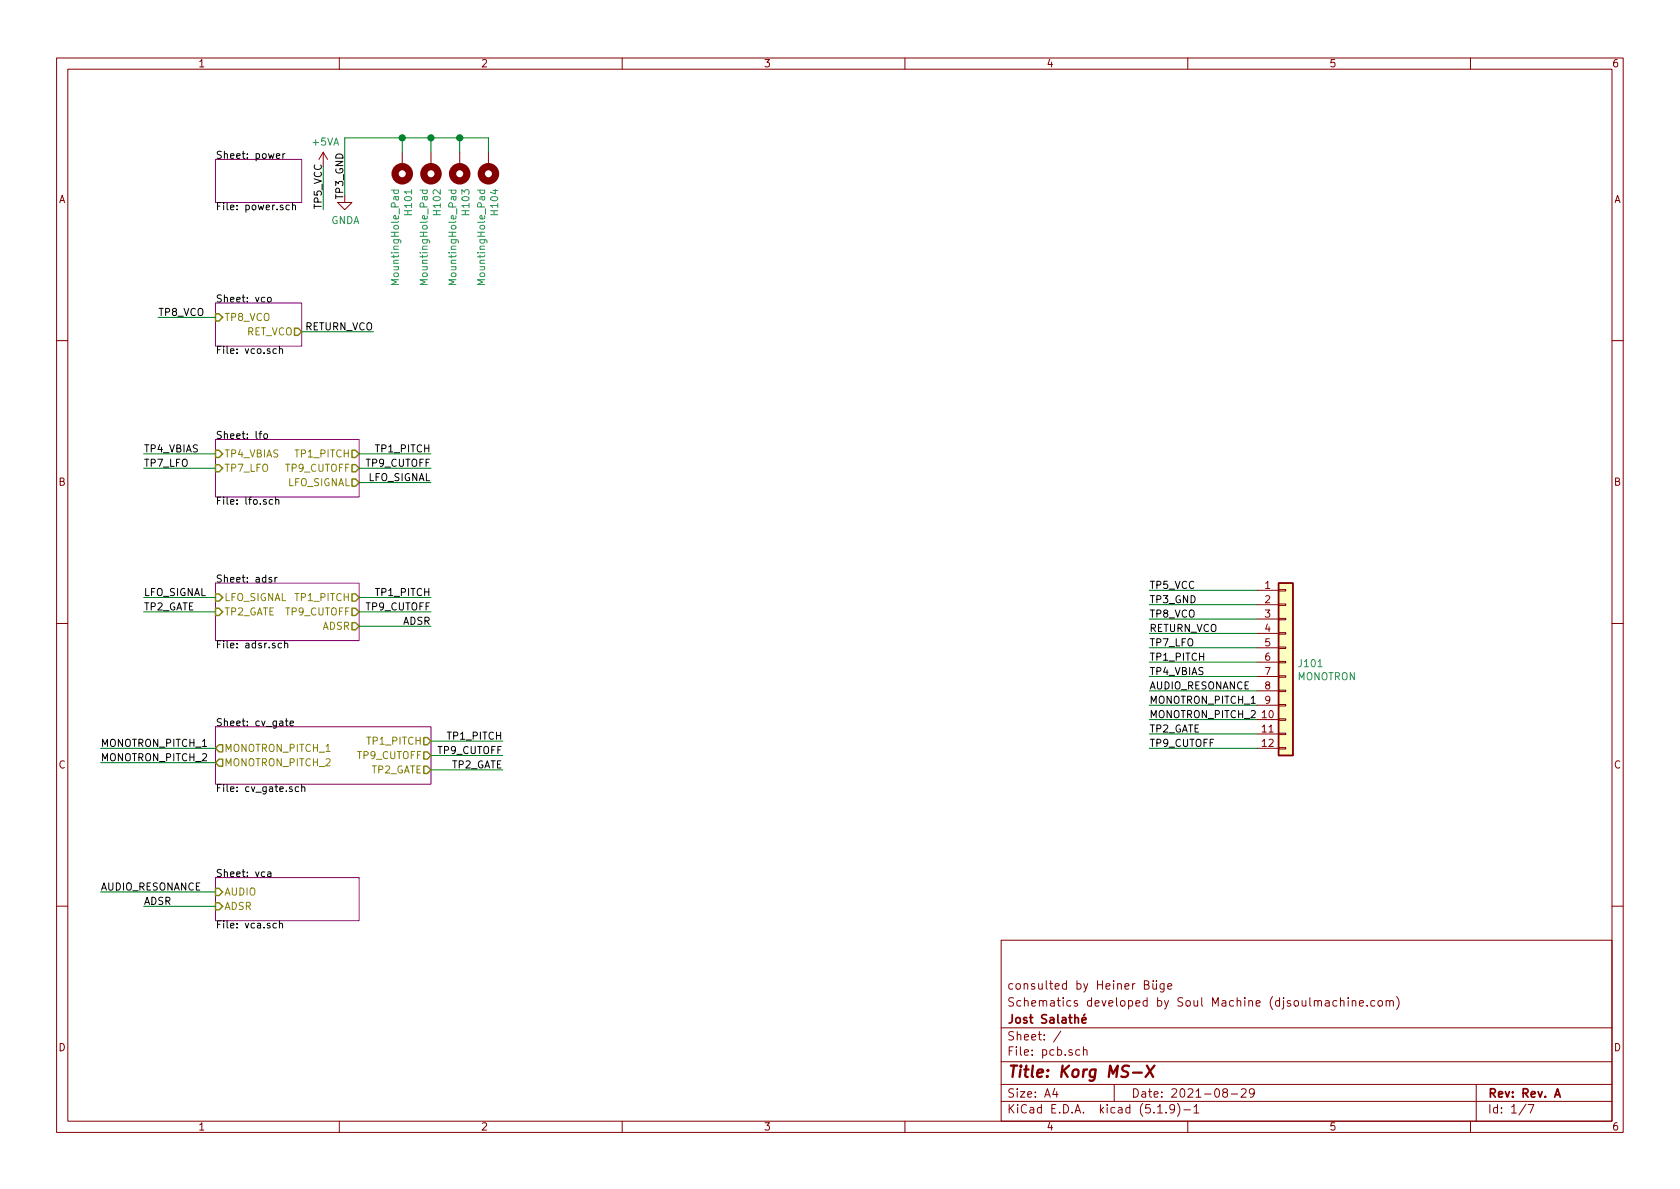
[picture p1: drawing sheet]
EESchema Schematic File Version 4
EELAYER 30 0
EELAYER END
$Descr A4 11693 8268
encoding utf-8
Sheet 1 7
Title "Korg MS-X"
Date "2021-08-29"
Rev "Rev. A"
Comp "Jost Salathé"
Comment1 "Schematics developed by Soul Machine (djsoulmachine.com)"
Comment2 "consulted by Heiner Büge"
Comment3 ""
Comment4 ""
$EndDescr
$Sheet
S 1500 1100 600  300 
U 60FA358D
F0 "power" 50
F1 "power.sch" 50
$EndSheet
$Sheet
S 1500 2100 600  300 
U 60F8D8A8
F0 "vco" 50
F1 "vco.sch" 50
F2 "TP8_VCO" I L 1500 2200 50 
F3 "RET_VCO" O R 2100 2300 50 
$EndSheet
Text Label 8000 4100 0    50   ~ 0
TP5_VCC
Text Label 8000 4200 0    50   ~ 0
TP3_GND
Text Label 8000 4300 0    50   ~ 0
TP8_VCO
Text Label 8000 4500 0    50   ~ 0
TP7_LFO
Text Label 8000 4400 0    50   ~ 0
RETURN_VCO
Text Label 8000 4600 0    50   ~ 0
TP1_PITCH
Text Label 8000 5100 0    50   ~ 0
TP2_GATE
Text Label 8000 4900 0    50   ~ 0
MONOTRON_PITCH_1
Text Label 8000 5200 0    50   ~ 0
TP9_CUTOFF
Text Label 8000 4700 0    50   ~ 0
TP4_VBIAS
Text Label 8000 5000 0    50   ~ 0
MONOTRON_PITCH_2
Text Label 1100 2200 0    50   ~ 0
TP8_VCO
Text Label 2600 2300 2    50   ~ 0
RETURN_VCO
Wire Wire Line
	2600 2300 2100 2300
Wire Wire Line
	1500 2200 1100 2200
$Comp
L power:+5VA #PWR0101
U 1 1
P 2250 1150
F 0 "#PWR0101" H 2250 1000 50  0001 C CNN
F 1 "+5VA" H 2265 1323 50  0000 C CNN
F 2 "" H 2250 1150 50  0001 C CNN
F 3 "" H 2250 1150 50  0001 C CNN
	1    2250 1150
	1    0    0    -1  
$EndComp
$Comp
L power:GNDA #PWR0102
U 1 1
P 2400 1350
F 0 "#PWR0102" H 2400 1100 50  0001 C CNN
F 1 "GNDA" H 2405 1177 50  0000 C CNN
F 2 "" H 2400 1350 50  0001 C CNN
F 3 "" H 2400 1350 50  0001 C CNN
	1    2400 1350
	1    0    0    -1  
$EndComp
Text Label 2400 1050 3    50   ~ 0
TP3_GND
Text Label 2250 1450 1    50   ~ 0
TP5_VCC
Wire Wire Line
	2250 1450 2250 1150
Wire Wire Line
	8750 4600 8000 4600
Wire Wire Line
	8000 4200 8750 4200
Wire Wire Line
	8750 4700 8000 4700
Wire Wire Line
	8000 4100 8750 4100
Wire Wire Line
	8750 4500 8000 4500
Wire Wire Line
	8000 4300 8750 4300
Wire Wire Line
	8750 5200 8000 5200
Wire Wire Line
	8000 4400 8750 4400
Wire Wire Line
	8750 4900 8000 4900
Wire Wire Line
	8000 5000 8750 5000
$Sheet
S 1500 3050 1000 400 
U 610426AE
F0 "lfo" 50
F1 "lfo.sch" 50
F2 "TP7_LFO" I L 1500 3250 50 
F3 "TP4_VBIAS" I L 1500 3150 50 
F4 "TP1_PITCH" O R 2500 3150 50 
F5 "TP9_CUTOFF" O R 2500 3250 50 
F6 "LFO_SIGNAL" O R 2500 3350 50 
$EndSheet
Text Label 3000 3150 2    50   ~ 0
TP1_PITCH
Text Label 1000 3150 0    50   ~ 0
TP4_VBIAS
Text Label 1000 3250 0    50   ~ 0
TP7_LFO
Text Label 3000 3250 2    50   ~ 0
TP9_CUTOFF
Wire Wire Line
	1000 3150 1500 3150
Wire Wire Line
	1500 3250 1000 3250
Wire Wire Line
	2500 3250 3000 3250
Wire Wire Line
	3000 3150 2500 3150
Wire Wire Line
	8750 5100 8000 5100
$Sheet
S 1500 4050 1000 400 
U 61042119
F0 "adsr" 50
F1 "adsr.sch" 50
F2 "TP2_GATE" I L 1500 4250 50 
F3 "TP9_CUTOFF" O R 2500 4250 50 
F4 "TP1_PITCH" O R 2500 4150 50 
F5 "ADSR" O R 2500 4350 50 
F6 "LFO_SIGNAL" I L 1500 4150 50 
$EndSheet
Wire Wire Line
	1000 4250 1500 4250
Text Label 3000 4150 2    50   ~ 0
TP1_PITCH
Text Label 3000 4250 2    50   ~ 0
TP9_CUTOFF
Wire Wire Line
	2500 4250 3000 4250
Wire Wire Line
	3000 4150 2500 4150
Text Label 1000 4250 0    50   ~ 0
TP2_GATE
$Sheet
S 1500 5050 1500 400 
U 610672B4
F0 "cv_gate" 50
F1 "cv_gate.sch" 50
F2 "TP1_PITCH" O R 3000 5150 50 
F3 "TP9_CUTOFF" O R 3000 5250 50 
F4 "TP2_GATE" O R 3000 5350 50 
F5 "MONOTRON_PITCH_2" O L 1500 5300 50 
F6 "MONOTRON_PITCH_1" O L 1500 5200 50 
$EndSheet
Text Label 700  5200 0    50   ~ 0
MONOTRON_PITCH_1
Text Label 700  5300 0    50   ~ 0
MONOTRON_PITCH_2
Text Label 3500 5150 2    50   ~ 0
TP1_PITCH
Text Label 3500 5250 2    50   ~ 0
TP9_CUTOFF
Wire Wire Line
	3000 5250 3500 5250
Wire Wire Line
	3500 5150 3000 5150
Wire Wire Line
	3500 5350 3000 5350
Text Label 3500 5350 2    50   ~ 0
TP2_GATE
Wire Wire Line
	1500 5200 700  5200
Wire Wire Line
	700  5300 1500 5300
$Sheet
S 1500 6100 1000 300 
U 61306D81
F0 "vca" 50
F1 "vca.sch" 50
F2 "AUDIO" I L 1500 6200 50 
F3 "ADSR" I L 1500 6300 50 
$EndSheet
Text Label 3000 4350 2    50   ~ 0
ADSR
Wire Wire Line
	3000 4350 2500 4350
Text Label 1000 6300 0    50   ~ 0
ADSR
Wire Wire Line
	1000 6300 1500 6300
$Comp
L Connector_Generic:Conn_01x12 J101
U 1 1
P 8950 4600
F 0 "J101" H 9030 4592 50  0000 L CNN
F 1 "MONOTRON" H 9030 4501 50  0000 L CNN
F 2 "Connector_PinHeader_2.54mm:PinHeader_1x12_P2.54mm_Vertical" H 8950 4600 50  0001 C CNN
F 3 "~" H 8950 4600 50  0001 C CNN
	1    8950 4600
	1    0    0    -1  
$EndComp
Text Label 8000 4800 0    50   ~ 0
AUDIO_RESONANCE
Wire Wire Line
	8000 4800 8750 4800
Text Label 700  6200 0    50   ~ 0
AUDIO_RESONANCE
Wire Wire Line
	700  6200 1500 6200
$Comp
L Mechanical:MountingHole_Pad H104
U 1 1
P 3400 1150
F 0 "H104" V 3354 1300 50  0000 L CNN
F 1 "MountingHole_Pad" V 3445 1300 50  0000 L CNN
F 2 "MountingHole:MountingHole_3.2mm_M3_Pad_Via" H 3400 1150 50  0001 C CNN
F 3 "~" H 3400 1150 50  0001 C CNN
	1    3400 1150
	-1   0    0    1   
$EndComp
$Comp
L Mechanical:MountingHole_Pad H103
U 1 1
P 3200 1150
F 0 "H103" V 3154 1300 50  0000 L CNN
F 1 "MountingHole_Pad" V 3245 1300 50  0000 L CNN
F 2 "MountingHole:MountingHole_3.2mm_M3_Pad_Via" H 3200 1150 50  0001 C CNN
F 3 "~" H 3200 1150 50  0001 C CNN
	1    3200 1150
	-1   0    0    1   
$EndComp
$Comp
L Mechanical:MountingHole_Pad H102
U 1 1
P 3000 1150
F 0 "H102" V 2954 1300 50  0000 L CNN
F 1 "MountingHole_Pad" V 3045 1300 50  0000 L CNN
F 2 "MountingHole:MountingHole_3.2mm_M3_Pad_Via" H 3000 1150 50  0001 C CNN
F 3 "~" H 3000 1150 50  0001 C CNN
	1    3000 1150
	-1   0    0    1   
$EndComp
$Comp
L Mechanical:MountingHole_Pad H101
U 1 1
P 2800 1150
F 0 "H101" V 2754 1300 50  0000 L CNN
F 1 "MountingHole_Pad" V 2845 1300 50  0000 L CNN
F 2 "MountingHole:MountingHole_3.2mm_M3_Pad_Via" H 2800 1150 50  0001 C CNN
F 3 "~" H 2800 1150 50  0001 C CNN
	1    2800 1150
	-1   0    0    1   
$EndComp
Wire Wire Line
	2400 950  2800 950 
Wire Wire Line
	2800 950  2800 1050
Wire Wire Line
	2400 950  2400 1350
Wire Wire Line
	2800 950  3000 950 
Wire Wire Line
	3000 950  3000 1050
Connection ~ 2800 950 
Wire Wire Line
	3000 950  3200 950 
Wire Wire Line
	3200 950  3200 1050
Connection ~ 3000 950 
Wire Wire Line
	3200 950  3400 950 
Wire Wire Line
	3400 950  3400 1050
Connection ~ 3200 950 
Text Label 3000 3350 2    50   ~ 0
LFO_SIGNAL
Wire Wire Line
	3000 3350 2500 3350
Text Label 1000 4150 0    50   ~ 0
LFO_SIGNAL
Wire Wire Line
	1000 4150 1500 4150
$EndSCHEMATC
